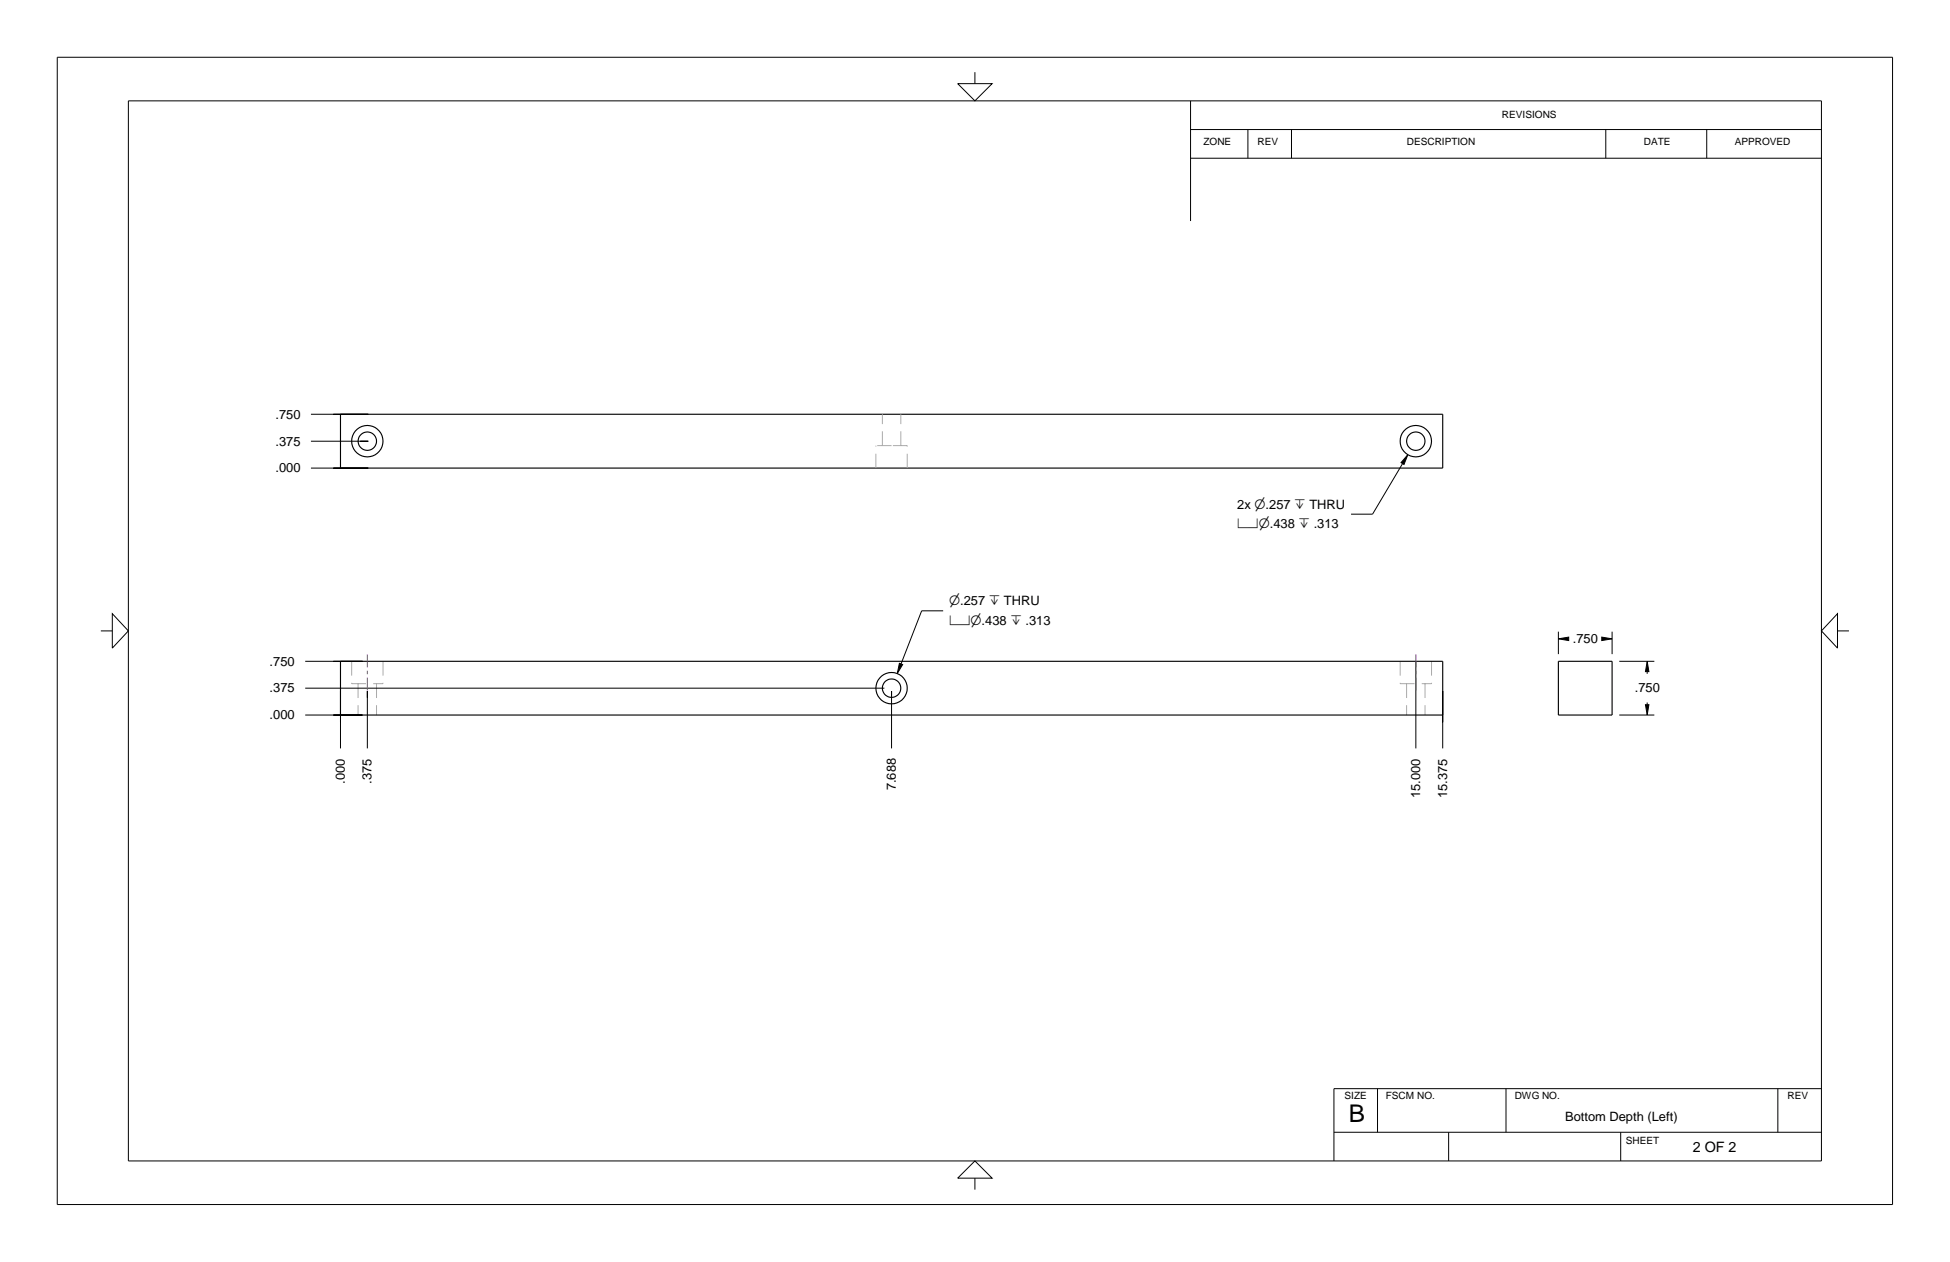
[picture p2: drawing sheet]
<svg xmlns="http://www.w3.org/2000/svg" width="432mm" height="279mm" viewBox="0 0 432 279" stroke-linecap="round" stroke-linejoin="round" font-family="sans-serif">
<g fill="none" stroke="#aaa" stroke-width=".22" stroke-dasharray="3.2 1.6" stroke-linecap="butt">
<path d="M195.4 98.7v-7M197.4 98.7h-3.4M199.5 98.7v-7M200.9 98.7h-3.5M194 103.6v-4.9M200.9 103.6v-4.9M77.9 151.4h6.9M77.9 146.4v5M79.3 151.4v6.9M83.4 151.4v6.9M84.8 146.4v5M310 151.4h7"/>
<path d="M310 146.4v5M311.5 151.4v6.9M315.6 151.4v6.9M317 146.4v5"/>
</g>
<g fill="none" stroke="#000" stroke-width=".25">
<path d="M75.4 91.7h244.1v11.9h-244.1zM75.4 146.4h244.1v11.9h-244.1zM345.1 146.4h11.9v11.9h-11.9z"/>
<circle cx="81.3" cy="97.7" r="3.5"/>
<circle cx="81.3" cy="97.7" r="2.04"/>
<circle cx="313.5" cy="97.7" r="2.04"/>
<circle cx="313.5" cy="97.7" r="3.5"/>
<circle cx="197.4" cy="152.4" r="3.5"/>
<circle cx="197.4" cy="152.4" r="2.04"/>
</g>
<g fill="none" stroke="#000" stroke-width=".22">
<path d="M12.7 12.7h406.4v254h-406.4zM212.1 18.5h7.6l-3.8 3.8zM215.9 16v2.5M28.4 22.3h374.9v234.7h-374.9zM263.6 28.7h139.7M263.6 35h139.7M263.6 22.3v26.6M276.3 28.7v6.3M286 28.7v6.3M355.6 28.7v6.3M377.9 28.7v6.3M68.9 91.7h12.7h-7.8"/>
<path d="M68.9 97.7h12.7h-1.8M68.9 103.6h12.7h-7.8M310.6 102.6l-6.7 11.2h-4.7M311.7 100.7l-.8 2.1-.7-.4zM22.3 139.7h2.6M24.9 135.9l3.5 3.8-3.5 3.8zM208.9 135.2h-4.8l-4.6 11.8M345.1 139.8v5M357 139.8v5M406.9 135.9v7.6l-3.6-3.8zM406.9 139.7h2.5M67.6 152.4h128.2"/>
<path d="M67.6 158.3h12.7h-6.5M67.6 146.4h12.7h-6.5M75.4 159.9v-6.9v12.7M81.3 154.5v-1.5v12.7M197.4 153.9v-.9v12.7M199.2 146.9l.7 .2-1.2 2zM313.5 146.5v19.2M319.5 159.9v-6.9v12.7M345.1 141.4l2.3-.3v.7zM354.7 141.1l2.3 .3-2.3 .4zM358.6 158.3h7.7M358.6 146.4h7.7"/>
<path d="M364.4 156h.7l-.4 2.3zM364.7 146.4l.4 2.3h-.7zM364.7 148.7v.5M364.7 155.5v.5M215.9 257l3.8 3.8h-7.6zM295.4 250.7h107.9M305 241v9.7M320.8 250.7v6.3M333.5 241v9.7M358.9 250.7v6.3M393.7 241v9.7M403.3 241h-107.9v16"/>
<path d="M215.9 260.8v2.6"/>
</g>
<path d="M81.3 144.9v2.8M81.3 148.5v.8M81.3 150v2.9M313.5 144.9v2.8M313.5 148.5v.8M313.5 150v2.9" fill="none" stroke="#801196" stroke-width=".22"/>
<g fill="#000">
<path d="M311.7 100.7l-1.5 1.7 .7 .4zM345.1 141.4l2.3-.3v.7zM354.7 141.1l2.3 .3-2.3 .4z"/>
<path d="M199.2 146.9l.7 .2-1.2 2z" fill-rule="evenodd"/>
<path d="M364.4 156h.7l-.4 2.3z" fill-rule="evenodd"/>
<path d="M364.7 146.4l.4 2.3h-.7z" fill-rule="evenodd"/>
</g>
<text font-size="5.4" x="298.7" y="248.4">B</text>
<text font-size="3.2" x="374.8" y="255.1">2 OF 2</text>
<g font-size="2.9">
<text x="61" y="92.7">.750</text>
<text x="61" y="98.6">.375</text>
<text x="61" y="104.6">.000</text>
<text x="274" y="112.6">2x n.257 x THRU</text>
<text x="274" y="116.9">vn.438 x .313</text>
<text x="210.2" y="134">n.257 x THRU</text>
<text x="210.2" y="138.3">vn.438 x .313</text>
<text x="348.3" y="142.4">.750</text>
<text x="59.7" y="147.4">.750</text>
<text x="59.7" y="153.3">.375</text>
<text x="362" y="153.3">.750</text>
<text x="59.7" y="159.3">.000</text>
<text x="76.3" y="173.5" transform="rotate(-90 76.3 173.5)">.000</text>
<text x="82.3" y="173.5" transform="rotate(-90 82.3 173.5)">.375</text>
<text x="198.4" y="175" transform="rotate(-90 198.4 175)">7.688</text>
<text x="314.5" y="176.7" transform="rotate(-90 314.5 176.7)">15.000</text>
<text x="320.4" y="176.7" transform="rotate(-90 320.4 176.7)">15.375</text>
</g>
<text font-size="2.8" x="346.6" y="248.1">Bottom Depth (Left)</text>
<g font-size="2.2">
<text x="332.6" y="26">REVISIONS</text>
<text x="266.5" y="32.2">ZONE</text>
<text x="278.5" y="32.2">REV</text>
<text x="311.6" y="32.2">DESCRIPTION</text>
<text x="364" y="32.2">DATE</text>
<text x="384.2" y="32.2">APPROVED</text>
<text x="297.7" y="243.4">SIZE</text>
<text x="306.9" y="243.4">FSCM NO.</text>
<text x="335.4" y="243.4">DWG NO.</text>
<text x="395.8" y="243.4">REV</text>
<text x="360" y="253.2">SHEET</text>
</g>
</svg>
